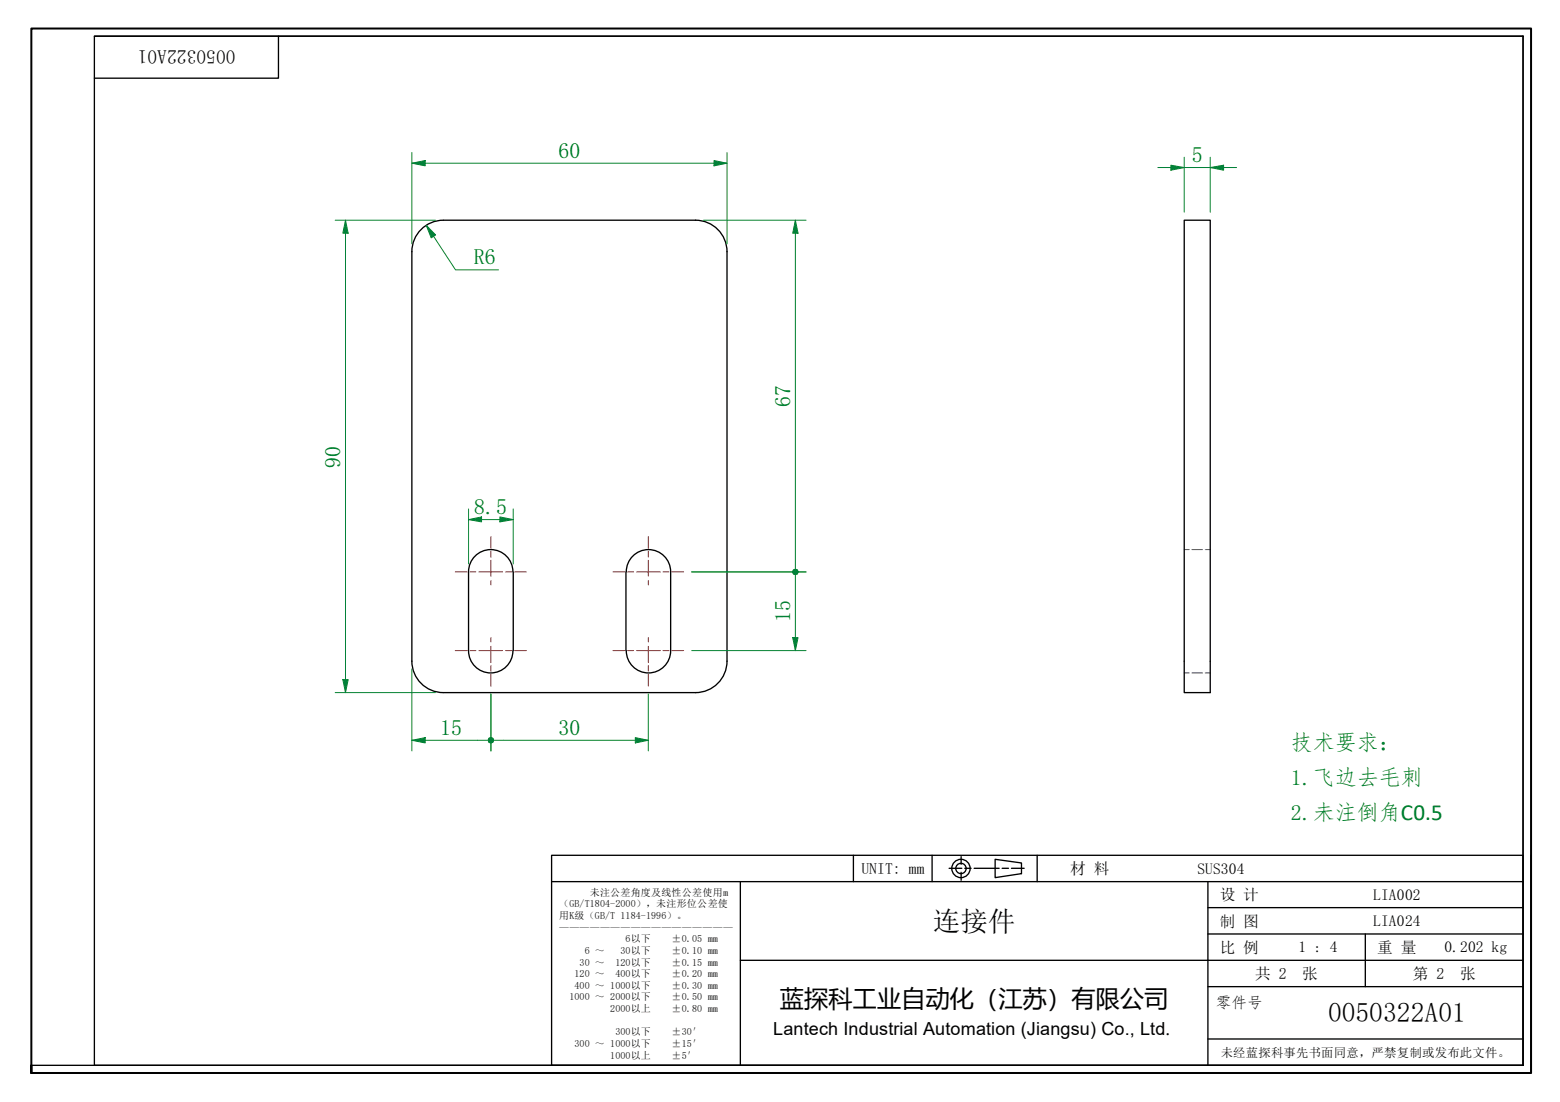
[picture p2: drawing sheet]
<svg xmlns="http://www.w3.org/2000/svg" width="297mm" height="210mm" viewBox="0 0 297 210" stroke-linecap="round" stroke-linejoin="round" font-family="sans-serif">
<path d="M132.4 41.9a6 6 0 0 1 6 6v78.1M132.5 41.9h-48.1a6 6 0 0 0-6 6v78.1M225.5 41.9h4.9v90h-4.9zM97.7 108.9a4.2 4.2 0 0 0-4.3-4.2 4.2 4.2 0 0 0-4.2 4.2v15M97.7 108.9v15M119.2 108.9v15M119.3 108.9a4.2 4.2 0 0 1 4.2-4.2 4.2 4.2 0 0 1 4.2 4.2v15M78.4 125.9a6 6 0 0 0 6 6h48.1M89.2 124a4.2 4.2 0 0 0 4.2 4.2 4.2 4.2 0 0 0 4.3-4.2M119.3 124a4.2 4.2 0 0 0 4.2 4.2 4.2 4.2 0 0 0 4.2-4.2M138.4 125.9a6 6 0 0 1-6 6" fill="none" stroke="#000" stroke-width=".25"/>
<path d="M225.5 104.7h.9M226.9 104.7h2.1M229.5 104.7h.9M225.5 128.2h.9M226.9 128.2h2.1M229.5 128.2h.9" fill="none" stroke="#00f" stroke-width=".19"/>
<path d="M6 204.4v-1.5v1.5M6 202.9v-197.5h285.5v199h-285.5" fill="none" stroke="#000" stroke-width=".38"/>
<path d="M18 6.9h272v196h-272zM18 6.9h272M53 6.9v8h-35M290 6.9v196h-284" fill="none" stroke="#000" stroke-width=".25"/>
<g fill="none" stroke="#000" stroke-width=".25">
<path d="M105 162.9h185v40h-185zM105 167.9h185M141 167.9v35M162.5 162.9v5M177.5 162.9v5M180.7 165.4h2.4M183 163.2v1.4M183 166.2v1.5M183.7 165.4h1.2M185.5 165.4h4.7M189.5 163.7l5 .7v2l-5 .8zM190.8 165.4h1.2"/>
<path d="M192.6 165.4h2.4M197.5 162.9v5M230 167.9v35M230 177.9h60M230 172.9h60M260 177.9v10M291.5 162.9v41.5h-186.5M141 182.9h149M230 197.9h60M230 187.9h60"/>
<circle cx="183" cy="165.4" r="1.75"/>
<circle cx="183" cy="165.4" r=".98"/>
</g>
<g fill="none" stroke="#f00" stroke-width=".19">
<path d="M86.7 108.9h2.3M89.5 108.9h1.1M91.2 108.9h4.5M93.5 102.2v2.2M93.5 105v1.1M93.5 106.7v3.1M93.5 110.6v.8M96.3 108.9h1.1M98 108.9h2.2M116.7 108.9h2.2M119.5 108.9h1.1M121.2 108.9h4.5"/>
<path d="M123.4 102.2v2.2M123.4 105v1.1M123.4 106.7v3.1M123.4 110.6v.8M126.2 108.9h1.2M128 108.9h2.2M86.7 123.9h2.3M89.5 123.9h1.1M91.2 123.9h4.5M93.5 121.4v.9M93.5 123.1v3.1M93.5 126.8v1.1"/>
<path d="M93.5 128.4v2.3M96.3 123.9h1.1M98 123.9h2.2M116.7 123.9h2.2M119.5 123.9h1.1M121.2 123.9h4.5M123.4 121.4v.9M123.4 123.1v3.1M123.4 126.8v1.1M123.4 128.4v2.3M126.2 123.9h1.2M128 123.9h2.2"/>
</g>
<path d="M78.4 31.1h2.6" fill="none" stroke="#00803f" stroke-width=".19"/>
<path d="M78.4 31.1l2.6-.5v1z" fill="#00803f"/>
<path d="M78.4 31.1l2.6-.5v1zM136 31.1h2.4" fill="none" stroke="#00803f" stroke-width=".19"/>
<path d="M136 30.6l2.4 .5-2.4 .5z" fill="#00803f"/>
<path d="M78.4 29.1v17.4M81 31.1h55M136 30.6l2.4 .5-2.4 .5zM138.4 29.1v17.4M65.8 41.9v2.5" fill="none" stroke="#00803f" stroke-width=".19"/>
<path d="M65.8 41.9l.5 2.5h-1z" fill="#00803f"/>
<path d="M65.8 41.9l.5 2.5h-1zM65.8 129.4v2.5" fill="none" stroke="#00803f" stroke-width=".19"/>
<path d="M65.3 129.4h1l-.5 2.5z" fill="#00803f"/>
<path d="M63.8 41.9h19.1M65.8 44.4v85M63.8 131.9h19.1M65.3 129.4h1l-.5 2.5zM151.4 121.4v2.5" fill="none" stroke="#00803f" stroke-width=".19"/>
<path d="M150.9 121.4h1.1l-.6 2.5z" fill="#00803f"/>
<path d="M151.4 109.6v1.8M150.9 121.4h1.1l-.6 2.5z" fill="none" stroke="#00803f" stroke-width=".19"/>
<circle cx="151.4" cy="108.9" r=".63" fill="#00803f"/>
<path d="M131.7 108.9h21.8M151.4 106.5v1.8M151.4 111.4v10M131.7 123.9h21.8" fill="none" stroke="#00803f" stroke-width=".19"/>
<circle cx="151.5" cy="108.9" r=".63" fill="#00803f"/>
<path d="M151.4 41.9v2.5" fill="none" stroke="#00803f" stroke-width=".19"/>
<path d="M151.4 41.9l.6 2.5h-1.1z" fill="#00803f"/>
<path d="M133.9 41.9h19.6M151.4 41.9l.6 2.5h-1.1zM151.4 44.4v62.1M131.7 108.9h21.8M78.4 141h2.6" fill="none" stroke="#00803f" stroke-width=".19"/>
<path d="M78.4 141l2.6-.5v1z" fill="#00803f"/>
<path d="M78.4 141l2.6-.5v1zM90.9 141h1.9" fill="none" stroke="#00803f" stroke-width=".19"/>
<circle cx="93.5" cy="141" r=".63" fill="#00803f"/>
<path d="M78.4 127.4v15.6M93.5 132.2v10.8M81 141h9.9M94.1 141h1.8" fill="none" stroke="#00803f" stroke-width=".19"/>
<circle cx="93.5" cy="141" r=".63" fill="#00803f"/>
<path d="M121 141h2.4" fill="none" stroke="#00803f" stroke-width=".19"/>
<path d="M121 140.5l2.4 .5-2.4 .5z" fill="#00803f"/>
<path d="M89.2 99h2.5M93.5 132.2v10.8M123.4 132.2v10.8M95.9 141h25.1M121 140.5l2.4 .5-2.4 .5z" fill="none" stroke="#00803f" stroke-width=".19"/>
<path d="M89.2 99l2.5-.5v.9z" fill="#00803f"/>
<path d="M89.2 99l2.5-.5v.9zM95.2 99h2.5" fill="none" stroke="#00803f" stroke-width=".19"/>
<path d="M95.2 98.5l2.5 .5-2.5 .4z" fill="#00803f"/>
<path d="M81.2 42.9l1.3 2.1M89.2 96.9v10.5M91.7 99h3.5M95.2 98.5l2.5 .5-2.5 .4zM97.7 96.9v10.5" fill="none" stroke="#00803f" stroke-width=".19"/>
<path d="M81.2 42.9l1.7 1.8-.8 .6z" fill="#00803f"/>
<path d="M230.4 31.9h2.6M81.2 42.9l1.7 1.8-.8 .6zM82.5 45l4.2 6.4h8.2" fill="none" stroke="#00803f" stroke-width=".19"/>
<path d="M230.4 31.9l2.6-.4v.9z" fill="#00803f"/>
<path d="M222.9 31.9h2.6M230.4 31.9l2.6-.4v.9z" fill="none" stroke="#00803f" stroke-width=".19"/>
<path d="M222.9 31.5l2.6 .4-2.6 .5z" fill="#00803f"/>
<path d="M220.5 31.9h2.4M222.9 31.5l2.6 .4-2.6 .5zM225.5 31.9h4.9M225.5 29.9v10.5M230.4 29.9v10.5M233 31.9h2.5" fill="none" stroke="#00803f" stroke-width=".19"/>
<g font-size="5.2">
<text x="177.6" y="177.3">连接件</text>
<text x="252.9" y="194.7">0050322A01</text>
</g>
<text font-size="4.6" x="148.5" y="191.9">蓝探科工业自动化（江苏）有限公司</text>
<g font-size="4.2" fill="#008000">
<text x="106.4" y="30.1">60</text>
<text x="226.9" y="30.9">5</text>
<text x="90.2" y="50.3">R6</text>
<text x="150.4" y="77.5" transform="rotate(-90 150.4 77.5)">67</text>
<text x="64.8" y="89.1" transform="rotate(-90 64.8 89.1)">90</text>
<text x="90.3" y="97.9">8.5</text>
<text x="150.4" y="118.5" transform="rotate(-90 150.4 118.5)">15</text>
<text x="83.8" y="140">15</text>
<text x="106.4" y="140">30</text>
<text x="245.8" y="142.8">技术要求：</text>
<text x="245.8" y="149.5">1.飞边去毛刺</text>
<text x="245.8" y="156.2">2.未注倒角C0.5</text>
</g>
<text font-size="3.7" x="44.8" y="9.6" transform="rotate(180 44.8 9.6)">0050322A01</text>
<text font-size="3.4" x="147.2" y="197.1">Lantech Industrial Automation (Jiangsu) Co., Ltd.</text>
<g font-size="3">
<text x="164" y="166.4">UNIT: mm</text>
<text x="203.8" y="166.5">材 料</text>
<text x="228" y="166.4">SUS304</text>
<text x="232.3" y="171.5">设 计</text>
<text x="261.5" y="171.4">LIA002</text>
<text x="232.3" y="176.5">制 图</text>
<text x="261.5" y="176.4">LIA024</text>
<text x="232.3" y="181.5">比 例</text>
<text x="247.3" y="181.4">1 : 4</text>
<text x="262.3" y="181.5">重 量</text>
<text x="275" y="181.3">0.202 kg</text>
<text x="231.5" y="191.9">零件号</text>
<text x="239" y="186.5">共 2</text>
<text x="248" y="186.5">张</text>
<text x="269" y="186.5">第 2</text>
<text x="278" y="186.5">张</text>
</g>
<text font-size="2.3" x="232.5" y="201.3">未经蓝探科事先书面同意，严禁复制或发布此文件。</text>
<g font-size="1.9">
<text x="106.5" y="172.8">（GB/T1804-2000），未注形位公差使</text>
<text x="112.3" y="170.6">未注公差角度及线性公差使用m</text>
<text x="106.5" y="175">用K级（GB/T 1184-1996）。</text>
<text x="106.5" y="177.3">—————————————————</text>
<text x="119.1" y="179.5">6以下</text>
<text x="127.9" y="179.5">±0.05 mm</text>
<text x="110.4" y="183.9">30 ～</text>
<text x="111.4" y="181.7">6 ～</text>
<text x="117.2" y="183.9">120以下</text>
<text x="118.2" y="181.7">30以下</text>
<text x="127.9" y="181.7">±0.10 mm</text>
<text x="127.9" y="183.9">±0.15 mm</text>
<text x="108.5" y="190.5">1000 ～ 2000以下</text>
<text x="109.4" y="186.1">120 ～</text>
<text x="109.4" y="188.3">400 ～ 1000以下</text>
<text x="117.2" y="186.1">400以下</text>
<text x="127.9" y="186.1">±0.20 mm</text>
<text x="127.9" y="188.3">±0.30 mm</text>
<text x="127.9" y="190.5">±0.50 mm</text>
<text x="116.2" y="192.8">2000以上</text>
<text x="117.2" y="197.2">300以下</text>
<text x="127.9" y="192.8">±0.80 mm</text>
<text x="127.9" y="197.2">±30′</text>
<text x="109.4" y="199.4">300 ～ 1000以下</text>
<text x="116.2" y="201.6">1000以上</text>
<text x="127.9" y="199.4">±15′</text>
<text x="127.9" y="201.6">±5′</text>
</g>
</svg>
